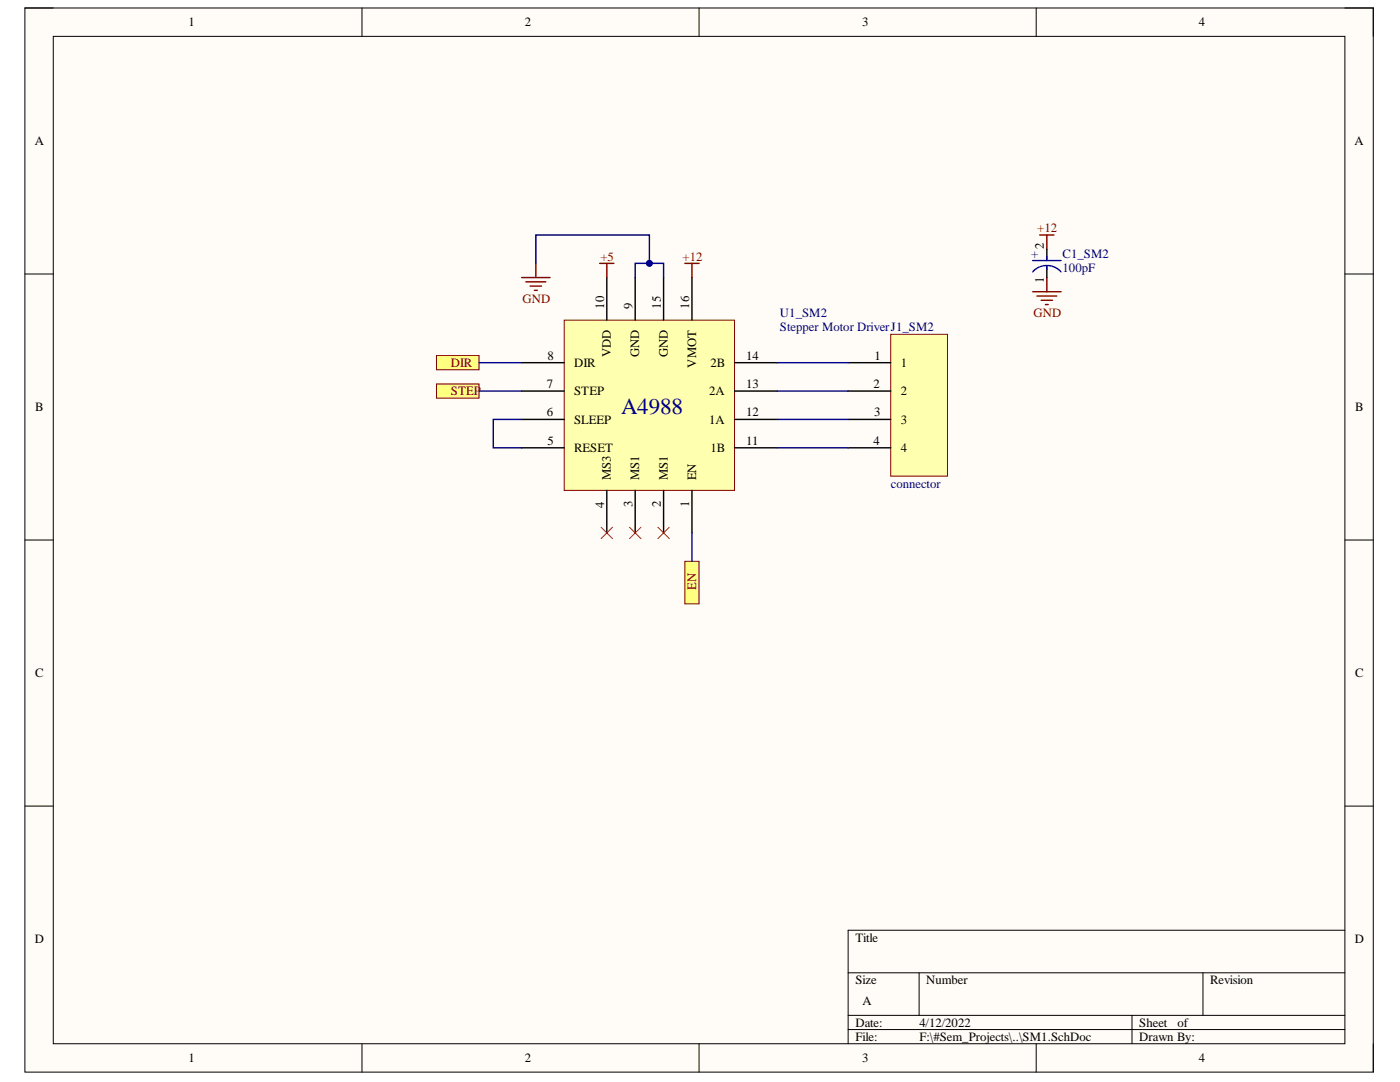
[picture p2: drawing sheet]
<svg xmlns="http://www.w3.org/2000/svg" width="279mm" height="216mm" viewBox="0 0 279 216" stroke-linecap="round" stroke-linejoin="round" font-family="sans-serif">
<path d="M5 1.6h269.1v212.3h-269.1z" fill-rule="evenodd" fill="#fffcf8"/>
<path d="M5 1.6h269.1v212.3h-269.1z" fill="none" stroke="#000" stroke-width=".2"/>
<path d="M10.6 7.3h257.8v201h-257.8z" fill-rule="evenodd" fill="#fffcf8"/>
<g fill="none" stroke="#000" stroke-width=".2">
<path d="M5 1.6h5.6M10.6 7.3h257.8v201h-257.8zM72.2 1.6v5.7M139.5 1.6v5.7M206.8 1.6v5.7M268.4 1.6h5.7v5.7M5 54.7h5.6M268.4 54.7h5.7M5 107.8h5.6M268.4 107.8h5.7M5 160.8h5.6M268.4 160.8h5.7"/>
<path d="M169.3 194.1h99.1M183.4 194.1v8.5M240.1 194.1v8.5M268.4 185.6h-99.1v22.7M72.2 208.3v5.6M139.5 208.3v5.6M169.3 202.6h99.1M169.3 205.4h99.1M206.8 208.3v5.6M225.9 202.6v5.7M274.1 208.3v5.6"/>
</g>
<path d="M112.6 63.9h34v33.9h-34z" fill-rule="evenodd" fill="#ffffb0"/>
<path d="M112.6 63.9h34v33.9h-34z" fill="none" stroke="#800000" stroke-width=".2"/>
<g fill="none" stroke="#000" stroke-width=".28">
<path d="M121.1 55.4v8.5M126.8 55.4v8.5M132.4 55.4v8.5M138.1 55.4v8.5M104.1 78h8.5M104.1 72.4h8.5M146.6 78h8.5M146.6 72.4h8.5M104.1 89.4h8.5M104.1 83.7h8.5M121.1 97.8v8.5M126.8 97.8v8.5"/>
<path d="M132.4 97.8v8.5M138.1 97.8v8.5M146.6 89.4h8.5M146.6 83.7h8.5"/>
</g>
<path d="M177.8 66.7h11.3v28.3h-11.3z" fill-rule="evenodd" fill="#ffffb0"/>
<path d="M177.8 66.7h11.3v28.3h-11.3z" fill="none" stroke="#800000" stroke-width=".2"/>
<path d="M169.3 72.4h8.5M169.3 78h8.5M169.3 83.7h8.5M169.3 89.4h8.5" fill="none" stroke="#000" stroke-width=".28"/>
<path d="M87.1 71h8.5v2.8h-8.5z" fill-rule="evenodd" fill="#ffff80"/>
<path d="M87.1 71h8.5v2.8h-8.5z" fill="none" stroke="#800000" stroke-width=".2"/>
<path d="M87.1 76.6h8.5v2.8h-8.5z" fill-rule="evenodd" fill="#ffff80"/>
<path d="M87.1 76.6h8.5v2.8h-8.5z" fill="none" stroke="#800000" stroke-width=".2"/>
<path d="M104.1 55.4h5.7M105 56.2h3.9M105.8 57.1h2.3M106.7 57.9h.5M106.9 52.6v2.8M119.7 52.6h2.8M121.1 52.6v2.8M136.7 52.6h2.8M138.1 52.6v2.8" fill="none" stroke="#800000" stroke-width=".28"/>
<path d="M136.7 112h2.8v8.5h-2.8z" fill-rule="evenodd" fill="#ffff80"/>
<path d="M136.7 112h2.8v8.5h-2.8z" fill="none" stroke="#800000" stroke-width=".2"/>
<path d="M120 105.2l2.2 2.3M122.2 105.2l-2.2 2.3M125.6 105.2l2.3 2.3M127.9 105.2l-2.3 2.3M131.3 105.2l2.3 2.3M133.6 105.2l-2.3 2.3" fill="none" stroke="#f00" stroke-width=".2"/>
<path d="M206.1 58.2h5.7M206.9 59.1h4M207.5 46.9h2.8M207.8 59.9h2.3M208.9 46.9v2.8M208.9 55.4v2.8M208.6 60.8h.6" fill="none" stroke="#800000" stroke-width=".28"/>
<path d="M208.9 49.7v2.3M208.9 53.1v2.3" fill="none" stroke="#000" stroke-width=".28"/>
<path d="M206.1 54.3a3.8 3.8 0 0 1 5.7 0M206.1 52h5.7M208.9 51.1v.9M208.9 53.1v.6" fill="none" stroke="#00f" stroke-width=".28"/>
<path d="M106.9 52.6v-5.7h22.7v5.7M95.6 78h8.5M95.6 72.4h8.5M104.1 83.7h-5.7v5.7h5.7M138.1 106.3v5.7" fill="none" stroke="#000080" stroke-width=".28"/>
<circle cx="129.6" cy="52.6" r=".57" fill="#000080"/>
<circle cx="129.6" cy="52.6" r=".57" fill="none" stroke="#000080" stroke-width=".2"/>
<path d="M126.8 55.4v-2.8h5.6v2.8" fill="none" stroke="#000080" stroke-width=".28"/>
<circle cx="129.6" cy="52.6" r=".57" fill="#000080"/>
<circle cx="129.6" cy="52.6" r=".57" fill="none" stroke="#000080" stroke-width=".2"/>
<path d="M155.1 78h14.2M155.1 72.4h14.2M155.1 89.4h14.2M155.1 83.7h14.2" fill="none" stroke="#000080" stroke-width=".28"/>
<text font-size="4.6" fill="#000080" x="124" y="82.7">A4988</text>
<g font-size="2.5">
<text x="37.6" y="5.2">1</text>
<text x="104.8" y="5.2">2</text>
<text x="172.1" y="5.2">3</text>
<text x="239.3" y="5.2">4</text>
<text x="6.9" y="29">A</text>
<text x="270.3" y="29">A</text>
<text x="208.3" y="49.7" transform="rotate(-90 208.3 49.7)">2</text>
<text x="208.3" y="56.4" transform="rotate(-90 208.3 56.4)">1</text>
<text x="120.6" y="61.6" transform="rotate(-90 120.6 61.6)">10</text>
<text x="126.2" y="61.6" transform="rotate(-90 126.2 61.6)">9</text>
<text x="131.9" y="61.6" transform="rotate(-90 131.9 61.6)">15</text>
<text x="137.6" y="61.6" transform="rotate(-90 137.6 61.6)">16</text>
<text x="109.2" y="71.8">8</text>
<text x="121.9" y="71.3" transform="rotate(-90 121.9 71.3)">VDD</text>
<text x="127.6" y="71.3" transform="rotate(-90 127.6 71.3)">GND</text>
<text x="133.3" y="71.3" transform="rotate(-90 133.3 71.3)">GND</text>
<text x="148.9" y="71.8">14</text>
<text x="174.5" y="71.8">1</text>
<text x="109.2" y="77.4">7</text>
<text x="114.6" y="73.2">DIR</text>
<text x="138.9" y="73.4" transform="rotate(-90 138.9 73.4)">VMOT</text>
<text x="141.8" y="73.2">2B</text>
<text x="148.9" y="77.4">13</text>
<text x="174.3" y="77.4">2</text>
<text x="179.8" y="73.2">1</text>
<text x="7" y="82.1">B</text>
<text x="109.2" y="83.1">6</text>
<text x="114.6" y="78.9">STEP</text>
<text x="141.5" y="78.9">2A</text>
<text x="148.9" y="83.1">12</text>
<text x="174.4" y="83.1">3</text>
<text x="179.8" y="78.9">2</text>
<text x="270.5" y="82.1">B</text>
<text x="109.2" y="88.7">5</text>
<text x="114.6" y="84.5">SLEEP</text>
<text x="141.5" y="84.5">1A</text>
<text x="148.9" y="88.7">11</text>
<text x="174.3" y="88.7">4</text>
<text x="179.8" y="84.5">3</text>
<text x="114.6" y="90.2">RESET</text>
<text x="121.9" y="95.8" transform="rotate(-90 121.9 95.8)">MS3</text>
<text x="127.6" y="95.8" transform="rotate(-90 127.6 95.8)">MS1</text>
<text x="133.3" y="95.8" transform="rotate(-90 133.3 95.8)">MS1</text>
<text x="138.9" y="95.8" transform="rotate(-90 138.9 95.8)">EN</text>
<text x="141.8" y="90.2">1B</text>
<text x="179.8" y="90.2">4</text>
<text x="120.6" y="101.3" transform="rotate(-90 120.6 101.3)">4</text>
<text x="126.2" y="101.2" transform="rotate(-90 126.2 101.2)">3</text>
<text x="131.9" y="101.2" transform="rotate(-90 131.9 101.2)">2</text>
<text x="137.6" y="101.1" transform="rotate(-90 137.6 101.1)">1</text>
<text x="7" y="135.1">C</text>
<text x="270.5" y="135.1">C</text>
<text x="6.9" y="188.2">D</text>
<text x="170.7" y="187.9">Title</text>
<text x="270.4" y="188.2">D</text>
<text x="170.7" y="196.4">Size</text>
<text x="184.8" y="196.4">Number</text>
<text x="241.5" y="196.4">Revision</text>
<text x="172.1" y="200.6">A</text>
<text x="170.7" y="204.9">Date:</text>
<text x="170.7" y="207.7">File:</text>
<text x="183.5" y="204.9">4/12/2022</text>
<text x="183.5" y="207.7">F:\#Sem_Projects\..\SM1.SchDoc</text>
<text x="227.4" y="204.9">Sheet</text>
<text x="227.4" y="207.7">Drawn By:</text>
<text x="235" y="204.9">of</text>
<text x="37.6" y="212">1</text>
<text x="104.8" y="212">2</text>
<text x="172.1" y="212">3</text>
<text x="239.3" y="212">4</text>
</g>
<g font-size="2.5" fill="#800000">
<text x="207" y="46.3">+12</text>
<text x="119.8" y="52">+5</text>
<text x="136.2" y="52">+12</text>
<text x="104.3" y="60.4">GND</text>
<text x="206.2" y="63.3">GND</text>
<text x="90" y="73.2">DIR</text>
<text x="90" y="78.9">STEP</text>
<text x="138.9" y="117.6" transform="rotate(-90 138.9 117.6)">EN</text>
</g>
<g font-size="2.5" fill="#000080">
<text x="205.8" y="51.4">+</text>
<text x="212.1" y="51.4">C1_SM2</text>
<text x="212.1" y="54.3">100pF</text>
<text x="155.7" y="63.3">U1_SM2</text>
<text x="155.7" y="66.1">Stepper Motor DriverJ1_SM2</text>
<text x="177.8" y="97.3">connector</text>
</g>
</svg>
